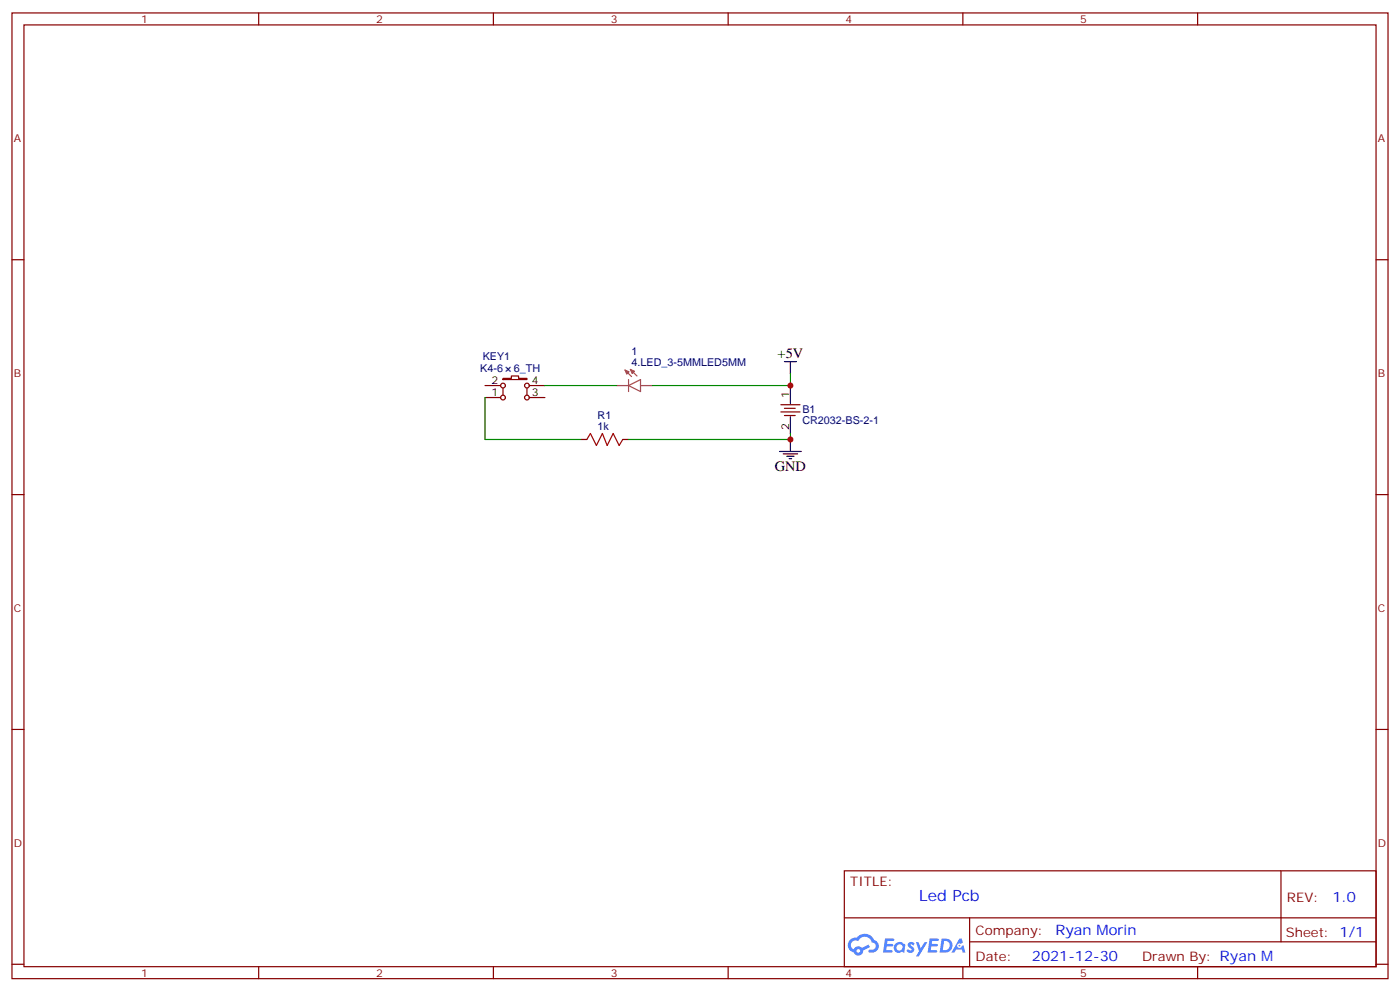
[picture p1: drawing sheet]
<svg xmlns="http://www.w3.org/2000/svg" width="412mm" height="292mm" viewBox="0 0 412 292" stroke-linecap="round" stroke-linejoin="round" font-family="sans-serif">
<g fill="none" stroke="#870000" stroke-width=".35">
<path d="M3.5 3.8h405.4v284.3h-405.4zM7.1 7.3h398.2v277.3h-398.2zM76.2 3.8v3.5M145.3 3.8v3.5M214.5 3.8v3.5M283.6 3.8v3.5M352.8 3.8v3.5M3.5 76.5h3.6M405.3 76.5h3.6M3.5 145.6h3.6M405.3 145.6h3.6M3.5 214.8h3.6"/>
<path d="M405.3 214.8h3.6M248.7 256.4h156.6v28.2h-156.6zM377.3 256.4v20.9M248.7 270.2h156.5M285.6 277.3h119.6M285.6 270.2v14.2M3.5 283.9h3.6M76.2 284.6v3.5M145.3 284.6v3.5M214.5 284.6v3.5M283.6 284.6v3.5M352.8 284.6v3.5"/>
<path d="M405.3 283.9h3.6"/>
</g>
<g fill="#5487ff">
<path d="M267.7 277.6a1.22 1.22 0 0 1 1.7 .2l-.4 .6a.47 .47 0 0 0-.3-.4 .47 .47 0 0 0-.5 .2l.1 .2a1.14 1.14 0 0 1 .8 1.8 1.14 1.14 0 0 1-1.9 0l-.2-.2 .5-.6 .7 .5a.29 .29 0 0 0 .3-.3 .29 .29 0 0 0-.2-.3 1.04 1.04 0 0 1-.6-1.7z"/>
<path d="M260.7 276.3h2.4l.3 .2-.2 .5-1.8 .1-.1 .8h1.5l.3 .4-.3 .4h-1.6l-.2 1.1h1.7l.2 .3-.2 .3-2.6 .1z"/>
<path d="M273.8 276.3h2.4l.3 .2-.1 .5-1.8 .1-.2 .8h1.6l.3 .4-.4 .4h-1.6l-.1 1.1h1.7l.2 .3-.2 .3-2.6 .1z"/>
<path d="M282.6 276.3h.7l.3 1.3-.6 .3a.69 .69 0 0 0-1 .3 .69 .69 0 0 0 .4 .9 .69 .69 0 0 0 .9-.6l.5-.2 .6 2.2h-.8l-.2-.9h-1.8l-.5 .9h-.8z"/>
<path d="M269.8 277.4h.8l.6 1.8 1.1-1.8h.9l-2.6 4.2h-.8l.9-1.5z"/>
<path d="M277.4 276.3l-.6 4.2h1.3a2.11 2.11 0 0 0 2.5-2.1 2.11 2.11 0 0 0-2.5-2.1zM278.1 277.1a1.39 1.39 0 0 1 1.7 1.4 1.39 1.39 0 0 1-1.8 1.3h-.3z"/>
<path d="M263.7 277.9a1.54 1.54 0 0 0-.1 2.2 1.54 1.54 0 0 0 2.2 .1l.6 .3 .3-2.3-.2-.3h-.4a1.49 1.49 0 0 0-2.4 0zM264 278.9a.94 .94 0 0 1 1.8 0 .94 .94 0 0 1-1.8 0z"/>
<path d="M250.4 276.7a2.18 2.18 0 0 0 1.1 3.7 1.44 1.44 0 0 0 1.6 .9 1.44 1.44 0 0 0 1.2-1.4l2-1.1-.5-.7-1.9 1a1.47 1.47 0 0 0-2.4 .4 1.39 1.39 0 0 1-.7-1.9 1.39 1.39 0 0 1 2-.5 2.12 2.12 0 0 1 2.2-1.3 2.12 2.12 0 0 1 1.9 1.7 1.14 1.14 0 0 1 1.1 1.4 1.14 1.14 0 0 1-1.7 .7 .43 .43 0 0 0-.5 .4 .43 .43 0 0 0 .4 .5 1.98 1.98 0 0 0 2.5-1.2 1.98 1.98 0 0 0-1.2-2.6 3.1 3.1 0 0 0-5.3-.6l-.9 .1zM252.3 280a.55 .55 0 0 1 1.1 0 .55 .55 0 0 1-1.1 0z"/>
<circle cx="282.6" cy="278.4" r=".26"/>
</g>
<path d="M172.9 129.4l1-1.8 1.8 3.6 1.7-3.6 1.5 3.6 1.7-3.6 1.8 3.6 1-1.8" fill="none" stroke="#a10000" stroke-width=".35"/>
<g fill="none" stroke="#870000" stroke-width=".35">
<path d="M142.9 117.1h4.6M142.9 113.5h4.6M148.2 111.4h2.4v-.7h2.2v.7h2.4v.4h-7zM148.2 114.2v2.1M155.2 114.2v2.1M155.9 117.1h4.6M155.9 113.5h4.6M230 119.2h5.7M171.1 129.4h1.8M183.4 129.4h1.8M230 121.3h5.7M231.1 120.2h3.1"/>
<path d="M231.1 122.3h3.1"/>
<circle cx="148.2" cy="117.1" r=".71"/>
<circle cx="148.2" cy="113.5" r=".71"/>
<circle cx="155.2" cy="113.5" r=".71"/>
<circle cx="155.2" cy="117.1" r=".71"/>
</g>
<path d="M181.7 113.5h3.5M184.1 108.9l1.9 2M185.2 113.5l3.5-1.7v3.5zM185.2 111.8v3.5M185.7 108.8l1.9 1.9M188.8 113.5h3.5" fill="none" stroke="#a64a4a" stroke-width=".35"/>
<g fill="#a64a4a" stroke="#a64a4a" stroke-width=".29">
<path d="M185.7 108.8l1.2 .5-.7 .7z"/>
<path d="M184.1 108.9l1.2 .6-.7 .7z"/>
</g>
<path d="M142.9 117.1v12.3h28.2M160.5 113.5h21.2M232.8 110v3.5h-40.5M232.8 127.6v1.8h-47.6" fill="none" stroke="#008700" stroke-width=".35"/>
<path d="M231.1 106.5h3.5M232.8 106.5v3.5M232.8 113.5v5.3M229.7 132.9h6.3M230.7 133.6h4.2M231.8 134.3h2.1M232.5 135h.7M232.8 122.7v4.9M232.8 129.4v3.5" fill="none" stroke="#000" stroke-width=".35"/>
<g fill="#c00">
<circle cx="232.8" cy="113.5" r=".88"/>
<circle cx="232.8" cy="129.4" r=".88"/>
</g>
<text font-size="4.6" fill="#00f" x="270.8" y="265.4">Led Pcb</text>
<g font-size="4.2">
<text x="229.1" y="105.4">+5V</text>
<text x="228.2" y="138.6">GND</text>
</g>
<g font-size="4.2" fill="#00f">
<text x="392.5" y="265.7">1.0</text>
<text x="310.9" y="275.2">Ryan Morin</text>
<text x="304" y="283">2021-12-30</text>
</g>
<g font-size="3.9" fill="#800">
<text x="250.5" y="261">TITLE:</text>
<text x="379.1" y="265.7">REV:</text>
<text x="287.4" y="275.2">Company:</text>
<text x="378.7" y="275.8">Sheet: 1/1</text>
<text x="287.4" y="282.9">Date:</text>
<text x="336.4" y="282.9">Drawn By: Ryan M</text>
</g>
<g font-size="3.2" fill="#800">
<text x="41.6" y="6.8">1</text>
<text x="110.8" y="6.8">2</text>
<text x="179.9" y="6.8">3</text>
<text x="249.1" y="6.8">4</text>
<text x="318.2" y="6.8">5</text>
<text x="4.1" y="41.9">A</text>
<text x="405.9" y="41.9">A</text>
<text x="4.1" y="111.1">B</text>
<text x="405.9" y="111.1">B</text>
<text x="4.1" y="180.2">C</text>
<text x="405.9" y="180.2">C</text>
<text x="4.1" y="249.3">D</text>
<text x="405.9" y="249.3">D</text>
<text x="41.6" y="287.6">1</text>
<text x="110.8" y="287.6">2</text>
<text x="179.9" y="287.6">3</text>
<text x="249.1" y="287.6">4</text>
<text x="318.2" y="287.6">5</text>
</g>
<g font-size="3.2" fill="#000080">
<text x="142.2" y="105.9">KEY1</text>
<text x="186.1" y="107.7">4.LED_3-5MMLED5MM</text>
<text x="186.1" y="104.6">1</text>
<text x="141.5" y="109.4">K4-6</text>
<text x="151.3" y="109.4">6_TH</text>
<text x="176" y="123.4">R1</text>
<text x="236.4" y="124.9">CR2032-BS-2-1</text>
<text x="236.4" y="121.7">B1</text>
<text x="176" y="126.6">1k</text>
</g>
<g font-size="3.2">
<text x="144.7" y="113.2">2</text>
<text x="156.6" y="113.2">4</text>
<text x="144.7" y="116.7">1</text>
<text x="156.6" y="116.7">3</text>
<text x="232.5" y="117.1" transform="rotate(-90 232.5 117.1)">1</text>
<text x="232.5" y="126.5" transform="rotate(-90 232.5 126.5)">2</text>
</g>
</svg>
